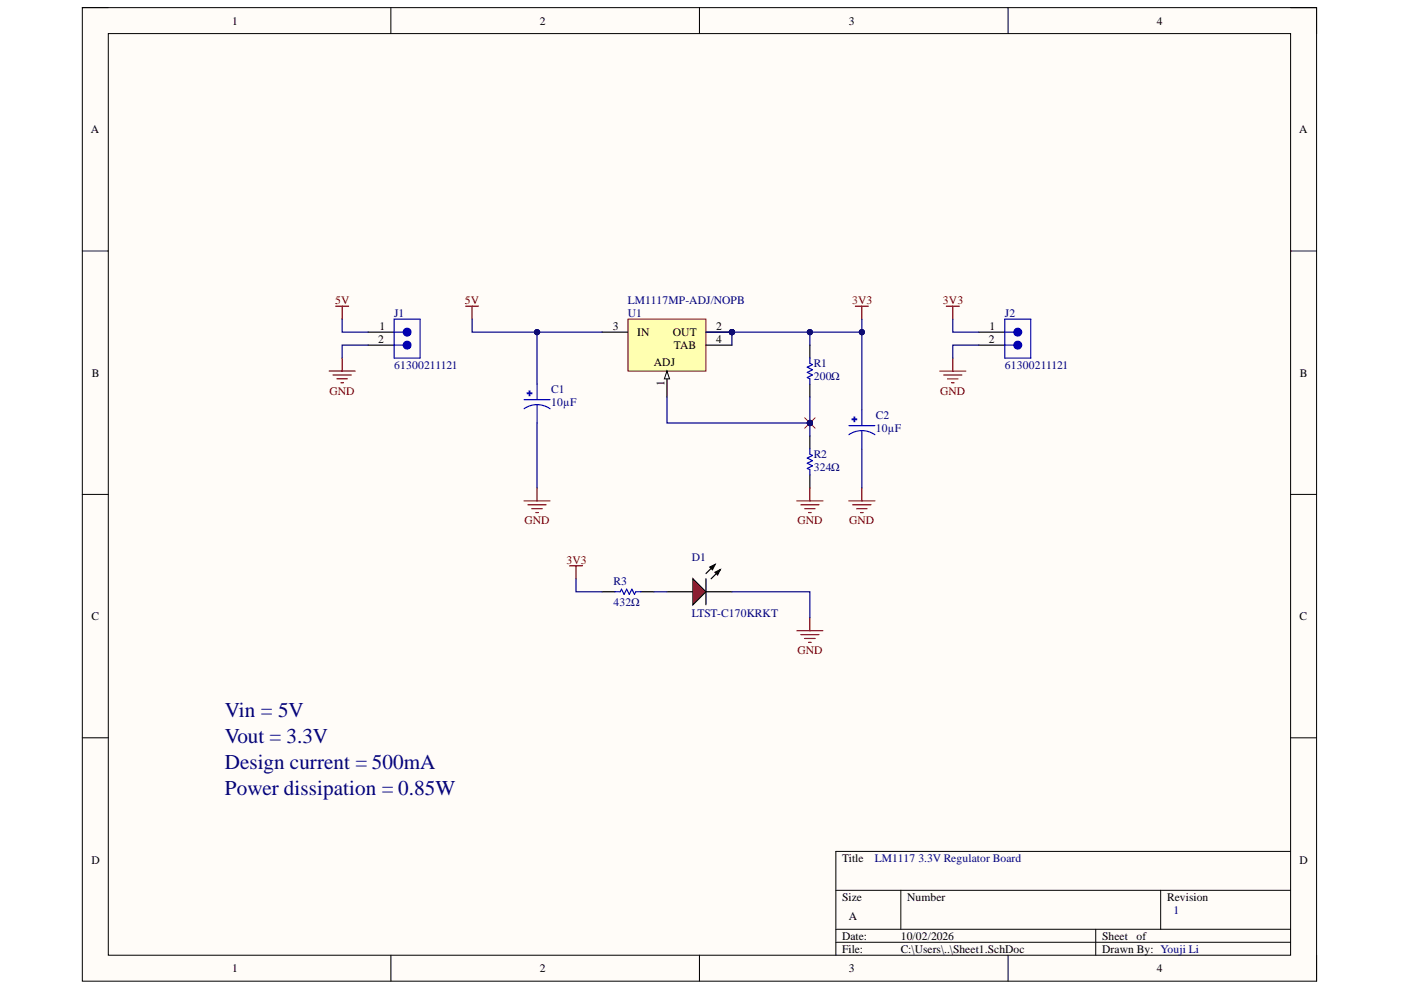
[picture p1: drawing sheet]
<svg xmlns="http://www.w3.org/2000/svg" width="297mm" height="210mm" viewBox="0 0 297 210" stroke-linecap="round" stroke-linejoin="round" font-family="sans-serif">
<path d="M17.5 1.6h261.6v206.4h-261.6z" fill-rule="evenodd" fill="#fffcf8"/>
<path d="M17.5 1.6h261.6v206.4h-261.6z" fill="none" stroke="#000" stroke-width=".21"/>
<path d="M23 7.1h250.6v195.4h-250.6z" fill-rule="evenodd" fill="#fffcf8"/>
<g fill="none" stroke="#000" stroke-width=".21">
<path d="M17.4 1.6h5.6M23 7.1h250.6v195.4h-250.6zM82.9 1.6v5.5M148.3 1.6v5.5M213.7 1.6v5.5M273.6 1.6h5.5v5.5M17.4 53.2h5.6M273.6 53.2h5.5M17.4 104.8h5.6M273.6 104.8h5.5M17.4 156.4h5.6M273.6 156.4h5.5"/>
<path d="M177.2 188.8h96.4M177.2 197h96.4M177.2 199.8h96.4M191 188.8v8.2M232.3 197v5.5M246.1 188.8v8.2M273.6 180.5h-96.4v22M82.9 202.5v5.5M148.3 202.5v5.5M213.7 202.5v5.5M279.1 202.5v5.5"/>
</g>
<path d="M133.1 67.7h16.6v11h-16.6z" fill-rule="evenodd" fill="#ffffb0"/>
<path d="M133.1 67.7h16.6v11h-16.6z" fill="none" stroke="#800000" stroke-width=".21"/>
<path d="M127.6 70.4h5.5M141.4 78.7v5.5M149.7 70.4h5.5" fill="none" stroke="#000" stroke-width=".25"/>
<path d="M141.4 78.7l.6 1.6h-1.1z" fill="#f8fcff"/>
<path d="M141.4 78.7l.6 1.6h-1.1z" fill="none" stroke="#000" stroke-width=".21"/>
<path d="M78.1 73.2h5.5M78.1 70.4h5.5M149.7 73.2h5.5" fill="none" stroke="#000" stroke-width=".25"/>
<path d="M83.6 73.2h1.9" fill="none" stroke="#00f" stroke-width=".25"/>
<circle cx="86.3" cy="73.2" r=".83" fill="#00f"/>
<g fill="none" stroke="#00f" stroke-width=".25">
<path d="M83.6 70.4h1.9M83.6 67.7h5.5v8.2h-5.5z"/>
<circle cx="86.3" cy="73.2" r=".83"/>
</g>
<circle cx="86.3" cy="70.4" r=".83" fill="#00f"/>
<g fill="none" stroke="#00f" stroke-width=".25">
<path d="M213 73.2h2"/>
<circle cx="86.3" cy="70.4" r=".83"/>
</g>
<path d="M207.5 73.2h5.5M207.5 70.4h5.5" fill="none" stroke="#000" stroke-width=".25"/>
<circle cx="215.8" cy="73.2" r=".83" fill="#00f"/>
<g fill="none" stroke="#00f" stroke-width=".25">
<path d="M213 70.4h2M213 67.7h5.5v8.2h-5.5z"/>
<circle cx="215.8" cy="73.2" r=".83"/>
</g>
<circle cx="215.8" cy="70.4" r=".82" fill="#00f"/>
<circle cx="215.8" cy="70.4" r=".82" fill="none" stroke="#00f" stroke-width=".25"/>
<path d="M141.4 125.5h5.5M149.7 125.5h5.5" fill="none" stroke="#000" stroke-width=".25"/>
<path d="M146.9 122.7l2.8 2.8-2.8 2.7z" fill="#f00"/>
<path d="M171.7 73.2v2.7M171.7 81.4v2.8M171.7 92.4v2.8M151.6 119.7l-1.9 1.9M171.7 100.7v2.7M127.6 125.5h2.8M135.9 125.5h2.8M146.9 122.7l2.8 2.8-2.8 2.7zM149.7 122.7v5.5M150.5 120.2l1.1-.5-.5 1.1zM151.6 121.3l1.1-.5-.5 1.1zM152.7 120.8l-1.9 1.9" fill="none" stroke="#000" stroke-width=".25"/>
<path d="M150.5 120.2l1.1-.5-.5 1.1zM151.6 121.3l1.1-.5-.5 1.1z" fill="#000"/>
<path d="M171.7 75.9v1.1l.6 .3-1.1 .5 1.1 .6-1.1 .6 1.1 .5-1.1 .6 .5 .2v1.1M171.7 95.2v1.1l.6 .3-1.1 .5 1.1 .6-1.1 .5 1.1 .6-1.1 .5 .5 .3v1.1M130.4 125.5h1.1l.3-.6 .5 1.1 .6-1.1 .5 1.1 .6-1.1 .5 1.1 .3-.5h1.1" fill="none" stroke="#00f" stroke-width=".25"/>
<path d="M181.1 88.4h.1v1h-.1z" fill-rule="evenodd" fill="#00f"/>
<path d="M181.1 88.4h.1v1h-.1z" fill="none" stroke="#00f" stroke-width=".25"/>
<path d="M180.7 88.8h.9v.2h-.9z" fill-rule="evenodd" fill="#00f"/>
<path d="M180 92.2a4.8 4.8 0 0 1 5.5 0M180 90.2h5.5M180.7 88.8h.9v.2h-.9zM182.7 86.9v3.3M182.7 91.3v3.9" fill="none" stroke="#00f" stroke-width=".25"/>
<path d="M112.2 82.9h.1v1h-.1z" fill-rule="evenodd" fill="#00f"/>
<path d="M112.2 82.9h.1v1h-.1z" fill="none" stroke="#00f" stroke-width=".25"/>
<path d="M111.8 83.3h1v.2h-1z" fill-rule="evenodd" fill="#00f"/>
<path d="M111.1 86.7a4.8 4.8 0 0 1 5.5 0M111.1 84.7h5.5M111.8 83.3h1v.2h-1zM113.9 81.4v3.3M113.9 85.8v3.9" fill="none" stroke="#00f" stroke-width=".25"/>
<g fill="none" stroke="#800000" stroke-width=".25">
<path d="M69.8 78.7h5.5M70.6 79.5h3.9M71.2 64.9h2.7M72.5 64.9v2.8M72.5 75.9v2.8M98.7 64.9h2.8M100.1 64.9v2.8M181.4 64.9h2.7M182.7 64.9v2.8M199.3 78.7h5.5M200.1 79.5h3.8M200.6 64.9h2.8"/>
<path d="M202 64.9v2.8M202 75.9v2.8M71.4 80.3h2.2M72.3 81.2h.5M200.9 80.3h2.2M201.7 81.2h.6M111.1 106.2h5.5M111.9 107h3.9M112.8 107.9h2.2M113.6 108.7h.5M113.9 103.4v2.8M120.7 120h2.8"/>
<path d="M122.1 120v2.7M169 106.2h5.5M169.8 107h3.8M170.6 107.9h2.2M171.4 108.7h.6M171.7 103.4v2.8M180 106.2h5.5M180.8 107h3.9M181.6 107.9h2.2M182.5 108.7h.5M182.7 103.5v2.7M169 133.7h5.5"/>
<path d="M169.8 134.5h3.8M170.6 135.4h2.2M171.4 136.2h.6M171.7 131v2.7"/>
</g>
<path d="M127.6 70.4h-13.7v11" fill="none" stroke="#000080" stroke-width=".25"/>
<circle cx="113.9" cy="70.4" r=".55" fill="#000080"/>
<circle cx="113.9" cy="70.4" r=".55" fill="none" stroke="#000080" stroke-width=".21"/>
<path d="M100.1 67.7v2.7h13.8" fill="none" stroke="#000080" stroke-width=".25"/>
<circle cx="113.9" cy="70.4" r=".55" fill="#000080"/>
<circle cx="113.9" cy="70.4" r=".55" fill="none" stroke="#000080" stroke-width=".21"/>
<path d="M182.7 67.7v2.7h-27.5" fill="none" stroke="#000080" stroke-width=".25"/>
<circle cx="171.7" cy="70.4" r=".55" fill="#000080"/>
<circle cx="171.7" cy="70.4" r=".55" fill="none" stroke="#000080" stroke-width=".21"/>
<circle cx="182.7" cy="70.4" r=".55" fill="#000080"/>
<circle cx="182.7" cy="70.4" r=".55" fill="none" stroke="#000080" stroke-width=".21"/>
<path d="M149.7 70.4h5.5M171.7 70.4v2.8" fill="none" stroke="#000080" stroke-width=".25"/>
<circle cx="171.7" cy="70.4" r=".55" fill="#000080"/>
<circle cx="171.7" cy="70.4" r=".55" fill="none" stroke="#000080" stroke-width=".21"/>
<path d="M171.7 84.2v5.5" fill="none" stroke="#000080" stroke-width=".25"/>
<circle cx="171.7" cy="89.7" r=".55" fill="#000080"/>
<circle cx="171.7" cy="89.7" r=".55" fill="none" stroke="#000080" stroke-width=".21"/>
<path d="M141.4 84.2v5.5h30.3" fill="none" stroke="#000080" stroke-width=".25"/>
<circle cx="171.7" cy="89.7" r=".55" fill="#000080"/>
<circle cx="171.7" cy="89.7" r=".55" fill="none" stroke="#000080" stroke-width=".21"/>
<path d="M171.7 89.7v2.7" fill="none" stroke="#000080" stroke-width=".25"/>
<circle cx="171.7" cy="89.7" r=".55" fill="#000080"/>
<circle cx="171.7" cy="89.7" r=".55" fill="none" stroke="#000080" stroke-width=".21"/>
<path d="M72.5 67.7v2.7h5.6M78.1 73.2h-5.6v2.7M182.7 70.4v16.5M113.9 89.7v13.7" fill="none" stroke="#000080" stroke-width=".25"/>
<circle cx="182.7" cy="70.4" r=".55" fill="#000080"/>
<circle cx="182.7" cy="70.4" r=".55" fill="none" stroke="#000080" stroke-width=".21"/>
<path d="M155.2 70.4v2.8M202 67.7v2.7h5.5M207.5 73.2h-5.5v2.7M182.7 95.2v8.3M122.1 122.7v2.8h5.5M138.7 125.5h2.7M155.2 125.5h16.5v5.5" fill="none" stroke="#000080" stroke-width=".25"/>
<path d="M170.6 88.6l2.2 2.2M172.8 88.6l-2.2 2.2" fill="none" stroke="#f00" stroke-width=".21"/>
<circle cx="171.7" cy="89.7" r=".55" fill="#000080"/>
<circle cx="171.7" cy="89.7" r=".55" fill="none" stroke="#000080" stroke-width=".21"/>
<g font-size="4.5" fill="#000080">
<text x="47.7" y="152">Vin = 5V</text>
<text x="47.7" y="157.5">Vout = 3.3V</text>
<text x="47.7" y="163.1">Design current = 500mA</text>
<text x="47.7" y="168.6">Power dissipation = 0.85W</text>
</g>
<g font-size="2.5">
<text x="49.2" y="5.2">1</text>
<text x="114.4" y="5.2">2</text>
<text x="180" y="5.2">3</text>
<text x="245.3" y="5.2">4</text>
<text x="19.3" y="28.3">A</text>
<text x="275.5" y="28.3">A</text>
<text x="80.4" y="69.9">1</text>
<text x="129.9" y="69.9">3</text>
<text x="135.1" y="71.3">IN</text>
<text x="142.7" y="71.3">OUT</text>
<text x="151.8" y="69.9">2</text>
<text x="209.8" y="69.9">1</text>
<text x="80.2" y="72.7">2</text>
<text x="138.6" y="77.6">ADJ</text>
<text x="142.8" y="74">TAB</text>
<text x="151.8" y="72.7">4</text>
<text x="209.7" y="72.7">2</text>
<text x="19.5" y="79.8">B</text>
<text x="140.9" y="81.8" transform="rotate(-90 140.9 81.8)">1</text>
<text x="275.6" y="79.8">B</text>
<text x="19.4" y="131.5">C</text>
<text x="275.5" y="131.5">C</text>
<text x="19.4" y="183.1">D</text>
<text x="178.5" y="182.8">Title</text>
<text x="275.5" y="183.1">D</text>
<text x="178.5" y="191">Size</text>
<text x="192.3" y="191">Number</text>
<text x="247.5" y="191">Revision</text>
<text x="180" y="195.1">A</text>
<text x="178.5" y="199.2">Date:</text>
<text x="178.5" y="202">File:</text>
<text x="191" y="199.2">10/02/2026</text>
<text x="191" y="202">C:\Users\..\Sheet1.SchDoc</text>
<text x="233.7" y="199.2">Sheet</text>
<text x="233.7" y="202">Drawn By: Youji Li</text>
<text x="241" y="199.2">of</text>
<text x="49.2" y="206.2">1</text>
<text x="114.4" y="206.2">2</text>
<text x="180" y="206.2">3</text>
<text x="245.3" y="206.2">4</text>
</g>
<g font-size="2.5" fill="#800000">
<text x="71" y="64.4">5V</text>
<text x="98.5" y="64.4">5V</text>
<text x="180.6" y="64.4">3V3</text>
<text x="199.9" y="64.4">3V3</text>
<text x="69.9" y="83.6">GND</text>
<text x="199.3" y="83.6">GND</text>
<text x="111.2" y="111.2">GND</text>
<text x="169.1" y="111.2">GND</text>
<text x="180.1" y="111.2">GND</text>
<text x="120.1" y="119.5">3V3</text>
<text x="169.1" y="138.7">GND</text>
</g>
<g font-size="2.5" fill="#000080">
<text x="133.1" y="64.4">LM1117MP-ADJ/NOPB</text>
<text x="83.6" y="67.2">J1</text>
<text x="133.1" y="67.2">U1</text>
<text x="213" y="67.2">J2</text>
<text x="172.5" y="77.9">R1</text>
<text x="83.6" y="78.2">61300211121</text>
<text x="116.9" y="83.4">C1</text>
<text x="172.5" y="80.6">200Ω</text>
<text x="213" y="78.2">61300211121</text>
<text x="116.9" y="86.1">10µF</text>
<text x="185.7" y="88.9">C2</text>
<text x="185.7" y="91.7">10µF</text>
<text x="172.5" y="99.9">324Ω</text>
<text x="172.5" y="97.2">R2</text>
<text x="146.6" y="118.9">D1</text>
<text x="130.1" y="124.1">R3</text>
<text x="130.1" y="128.5">432Ω</text>
<text x="146.6" y="130.7">LTST-C170KRKT</text>
<text x="185.5" y="182.8">LM1117</text>
<text x="194.7" y="182.8">3.3V Regulator Board</text>
<text x="248.8" y="193.8">1</text>
</g>
<text font-size="1.1" fill="#000080" x="148.9" y="70.6">PIU102</text>
</svg>
